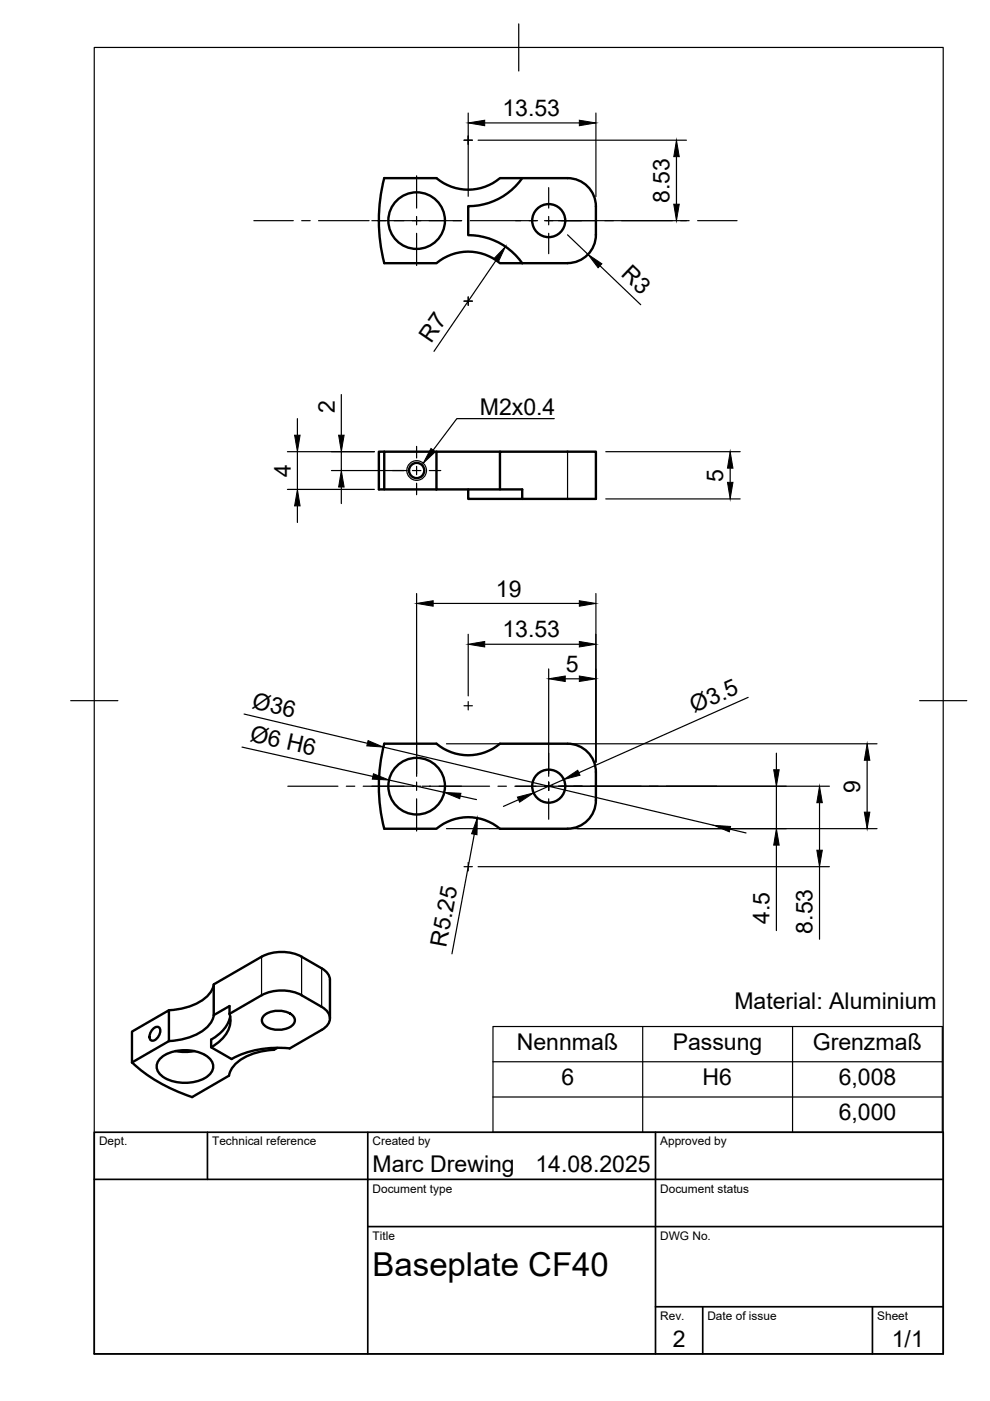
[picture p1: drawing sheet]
<svg xmlns="http://www.w3.org/2000/svg" width="210mm" height="297mm" viewBox="0 0 210 297" stroke-linecap="round" stroke-linejoin="round" font-family="sans-serif">
<!-- layer: Visible -->
<g fill="none" stroke="#000" stroke-width=".51">
<path d="M81.5 37.8a36.1 36.1 0 0 0 0 18M81.5 37.8h11a10.5 10.5 0 0 0 13.5 0h14.3a6 6 0 0 1 6 6v6a6 6 0 0 1-6 6M110.7 37.8a13.9 13.9 0 0 1-11.4 5.9v6.2a13.9 13.9 0 0 1 11.4 5.9M81.5 55.8h11a10.5 10.5 0 0 1 13.5 0h4.7M110.7 55.8h9.6M81.5 95.8h-1.2v8h12.2M92.5 95.8h-11v8M106 95.8h-13.5v8M92.5 103.8h18.2v2h-11.4v-2M106 103.8v-8h20.3v10h-15.6M126.3 169.7a6 6 0 0 1-6 6h-14.3a10.5 10.5 0 0 0-13.5 0h-11a36.1 36.1 0 0 1 0-18h11a10.5 10.5 0 0 0 13.5 0h14.3a6 6 0 0 1 6 6v6M32.5 218.1a.84 .84 0 0 1 1.4 0 2.1 2.1 0 0 1-1.7 2.5 1.4 1.4 0 0 1 0-2.1z"/>
<path d="M45.3 215.2a6.3 6.3 0 0 1-4.5 4.5 15.9 15.9 0 0 1-5 1M45.3 208.7a6.3 6.3 0 0 1-4.5 4.5 15.9 15.9 0 0 1-5 1M48.7 214.9a5.6 5.6 0 0 1-2.2 5.9l-1.7 1.2M48.8 215.5a7.5 7.5 0 0 1-4 4.9v1.6l4.3 2.5M55.5 202.8l-10.2 5.9v6.5l3.4-1.9v1.7M55.5 211l-6.8 4M55.5 211a9.4 9.4 0 0 1 8.5 0M55.5 202.8a9.4 9.4 0 0 1 8.5 0M56 215.3a4.9 4.9 0 0 1 6.3 .4 1.45 1.45 0 0 1-.8 2 5.2 5.2 0 0 1-5.5-.3 1.35 1.35 0 0 1 0-2.1zM63.9 211l4.3 2.5a2.54 2.54 0 0 1 1.2 3.9l-1.2 1-6.8 3.9M63.9 202.8l4.3 2.5a3 3 0 0 1 1.8 2.4M70 207.8v8.1"/>
<path d="M34.3 224.2a8.9 8.9 0 0 1 9.8 0 2.36 2.36 0 0 1 0 3.9 8.9 8.9 0 0 1-9.8 0 2.36 2.36 0 0 1 0-3.9zM35.8 220.7v-6.5l-7.8 4.5v6.6M35.8 220.7l-7.8 4.6M37.2 222.8l2.3 .2 1.7-.2M58.1 222.6a12.3 12.3 0 0 0-8.4 3.2l-.6 .7-.6 1.6-7.8 4.5a33.7 33.7 0 0 1-12.7-7.3M58.8 222.2l-.7 .4M61.4 222.3a21.4 21.4 0 0 0-12.3 2.2"/>
<circle cx="88.3" cy="46.8" r="6"/>
<circle cx="116.3" cy="46.8" r="3.5"/>
<circle cx="88.3" cy="99.8" r="1.62"/>
<circle cx="88.3" cy="166.7" r="6"/>
<circle cx="116.3" cy="166.7" r="3.5"/>
</g>
<!-- layer: Visible Narrow -->
<g fill="none" stroke="#000" stroke-width=".25">
<path d="M120.3 95.8v10M55.5 202.8v8.2M63.9 202.8v8.2M68.2 205.3v8.2"/>
<circle cx="88.3" cy="99.8" r="2.09"/>
</g>
<!-- layer: TITLEBLOCK -->
<path d="M20 240.1h180v46.9h-180zM20 250h180M44 240.1v9.9M78 240.1v46.9M139 240.1v46.9M78 260.1h122M139 277.1h61M149 277.1v9.9M185 277.1v9.9" fill="none" stroke="#000" stroke-width=".36"/>
<!-- layer: BORDER -->
<path d="M20 10.1h180v276.9h-180zM110 5.1v10M15 148.6h10M195 148.6h10" fill="none" stroke="#000" stroke-width=".25"/>
<!-- layer: Smart Centers -->
<g fill="none" stroke="#000" stroke-width=".25">
<path d="M88.3 37.3v6.8M98.4 29.7h1.8M99.3 28.8v1.8M116.3 39.8v4.3M53.8 46.8h8.4M64 46.8h1.8M67.5 46.8h10.8M78.8 46.8h19.1M88.3 45.9v1.8M88.3 49.5v6.8M99.7 46.8h14.3M115.4 46.8h11.1"/>
<path d="M116.3 45.9v1.8M116.3 49.5v4.3M128.3 46.8h1.7M131.8 46.8h10.8M144.3 46.8h1.8M147.9 46.8h8.4M98.4 63.8h1.8M99.3 63v1.7M83.2 99.8h2.5M87.4 99.8h1.8M88.3 94.6v2.5M88.3 98.9v1.8"/>
<path d="M91 99.8h2.5M88.3 102.5v2.4M88.3 157.2v6.8M98.4 149.6h1.8M99.3 148.7v1.8M116.3 159.7v4.3M61 166.7h10.6M73.4 166.7h1.8M77 166.7h12.2M88.3 165.8v1.8M88.3 169.4v6.8M89.5 166.7h14.3"/>
<path d="M105.6 166.7h1.8M109.2 166.7h14.2M116.3 165.8v1.8M116.3 169.4v4.3M125.2 166.7h10.8M137.7 166.7h1.8M141.3 166.7h10.6M98.4 183.8h1.8M99.3 182.9v1.7"/>
</g>
<!-- layer: FD_Dimensions -->
<g fill="none" stroke="#000" stroke-width=".25">
<path d="M99.3 24v17.6M101.4 29.7h44.1M102.8 26.1h20M126.3 24v17.7M143.4 33.2v10.1M105.2 55.2l-13.2 19.3M118.4 46.8h27.1M120.3 49.8l4.4 4.1M127.2 56.4l8.6 8.2M60.9 95.8h18.5M63.1 88.8v3.5M63.1 95.8v8"/>
<path d="M70.3 99.8h15.9M72.4 83.7v8.6M72.4 95.8v4M128.4 95.8h28.5M154.8 99.3v3M60.9 103.8h18.5M63.1 107.3v3.5M72.4 103.3v3.5M128.4 105.8h28.5M88.3 125.8v38.8M91.8 127.9h31M99.3 134.5v13"/>
<path d="M102.8 136.6h20M126.3 125.8v35.8M51.3 158.4l27.8 6.2M51.8 151.4l26.1 6.2M81.3 158.4l70.1 16.6M94.7 157.7h91.2M116.3 141.8v22.8M119.8 143.9h3M158.6 147.9l-35.9 15.9M164.6 159.7v3.5M82.5 165.4l11.7 2.6M94.7 175.7h91.2"/>
<path d="M97.6 168.8l3.4 .7M100.6 176.9l-4.8 25.3M109.9 169.6l-3.2 1.4M118.4 166.7h57.5M119.5 165.3l-6.4 2.8M154.8 175.8l3.4 .8M164.6 166.7v9M164.6 179.2v18.1M173.8 170.2v10.1M183.9 161.2v11M101.4 183.8h74.5M173.8 183.8v15.3"/>
</g>
<g fill="#000" stroke="#000" stroke-width=".21">
<path d="M99.3 26.1l3.5-.6v1.2zM122.8 25.5l3.5 .6-3.5 .6zM143.4 29.7l.6 3.5h-1.1zM107.2 52.3l-1.5 3.2-1-.7zM124.7 53.9l2.9 2-.8 .9zM142.9 43.3h1.1l-.6 3.5zM62.5 92.3h1.1l-.5 3.5zM71.8 92.3h1.2l-.6 3.5zM154.8 95.8l.6 3.5h-1.2zM63.1 103.8l.5 3.5h-1.1zM72.4 99.8l.6 3.5h-1.2zM154.2 102.3h1.2l-.6 3.5z"/>
<path d="M88.3 127.9l3.5-.5v1.1zM99.3 136.6l3.5-.6v1.2zM122.8 127.4l3.5 .5-3.5 .6zM122.8 136l3.5 .6-3.5 .6zM78 157l3.3 1.4-3.5-.3zM116.3 143.9l3.5-.6v1.2zM122.8 143.3l3.5 .6-3.5 .6zM79.2 164l3.3 1.4-3.6-.2zM94.2 168l3.5 .2-.2 1.1zM101.2 173.4l-.1 3.6-1.1-.2zM109.7 169l3.4-.9-2.9 2zM119.5 165.3l3-2 .5 1.1z"/>
<path d="M151.4 175l3.5 .2-.3 1.2zM164 163.2h1.2l-.6 3.5zM164.6 175.7l.6 3.5h-1.2zM173.8 166.7l.5 3.5h-1.1zM183.9 157.7l.5 3.5h-1.1zM183.3 172.2h1.1l-.5 3.5zM173.2 180.3h1.1l-.5 3.5z"/>
</g>
<!-- layer: Hole Notes -->
<path d="M91.4 95.1l.9 .7-2.6 2.4z" fill="#000" stroke="#000" stroke-width=".21"/>
<path d="M117.5 88.8h-20.6l-5.1 6.6" fill="none" stroke="#000" stroke-width=".25"/>
<!-- layer: Custom Tables -->
<path d="M104.5 217.6h95.3v22.5h-95.3zM136.3 217.6v22.5M168 217.6v22.5M104.5 232.6h95.3M104.5 225.1h95.3" fill="none" stroke="#000" stroke-width=".25"/>
<text font-size="7" x="79" y="270.6">Baseplate CF40</text>
<g font-size="4.9">
<text x="106.5" y="24.6">13.53</text>
<text x="142" y="43" transform="rotate(-90 142 43)">8.53</text>
<text x="131.5" y="58.4" transform="rotate(44 131.5 58.4)">R3</text>
<text x="91.4" y="72.9" transform="rotate(-56 91.4 72.9)">R7</text>
<text x="71" y="87.5" transform="rotate(-90 71 87.5)">2</text>
<text x="101.7" y="88.1">M2x0.4</text>
<text x="61.6" y="101" transform="rotate(-90 61.6 101)">4</text>
<text x="153.4" y="102.1" transform="rotate(-90 153.4 102.1)">5</text>
<text x="105.2" y="126.5">19</text>
<text x="106.5" y="135.1">13.53</text>
<text x="120" y="142.5">5</text>
<text x="53.3" y="150.2" transform="rotate(13 53.3 150.2)">Ø36</text>
<text x="147.2" y="151.2" transform="rotate(-24 147.2 151.2)">Ø3.5</text>
<text x="52.8" y="157.2" transform="rotate(13 52.8 157.2)">Ø6 H6</text>
<text x="182.4" y="168" transform="rotate(-90 182.4 168)">9</text>
<text x="163.2" y="195.9" transform="rotate(-90 163.2 195.9)">4.5</text>
<text x="172.3" y="198" transform="rotate(-90 172.3 198)">8.53</text>
<text x="94.6" y="201" transform="rotate(-79 94.6 201)">R5.25</text>
<text x="155.7" y="214">Material: Aluminium</text>
<text x="109.6" y="222.6">Nennmaß</text>
<text x="142.6" y="222.6">Passung</text>
<text x="172.3" y="222.6">Grenzmaß</text>
<text x="119.1" y="230">6</text>
<text x="148.9" y="230">H6</text>
<text x="177.8" y="230">6,008</text>
<text x="177.8" y="237.5">6,000</text>
<text x="79" y="248.5">Marc Drewing</text>
<text x="113.5" y="248.5">14.08.2025</text>
<text x="142.6" y="285.7">2</text>
<text x="189.1" y="285.7">1/1</text>
</g>
<g font-size="2.5">
<text x="21" y="242.9">Dept.</text>
<text x="45" y="242.9">Technical reference</text>
<text x="79" y="242.9">Created by</text>
<text x="140" y="242.9">Approved by</text>
<text x="79" y="252.8">Document type</text>
<text x="140" y="252.8">Document status</text>
<text x="79" y="262.9">Title</text>
<text x="140" y="262.9">DWG No.</text>
<text x="140" y="279.9">Rev.</text>
<text x="150" y="279.9">Date of issue</text>
<text x="186" y="279.9">Sheet</text>
</g>
</svg>
